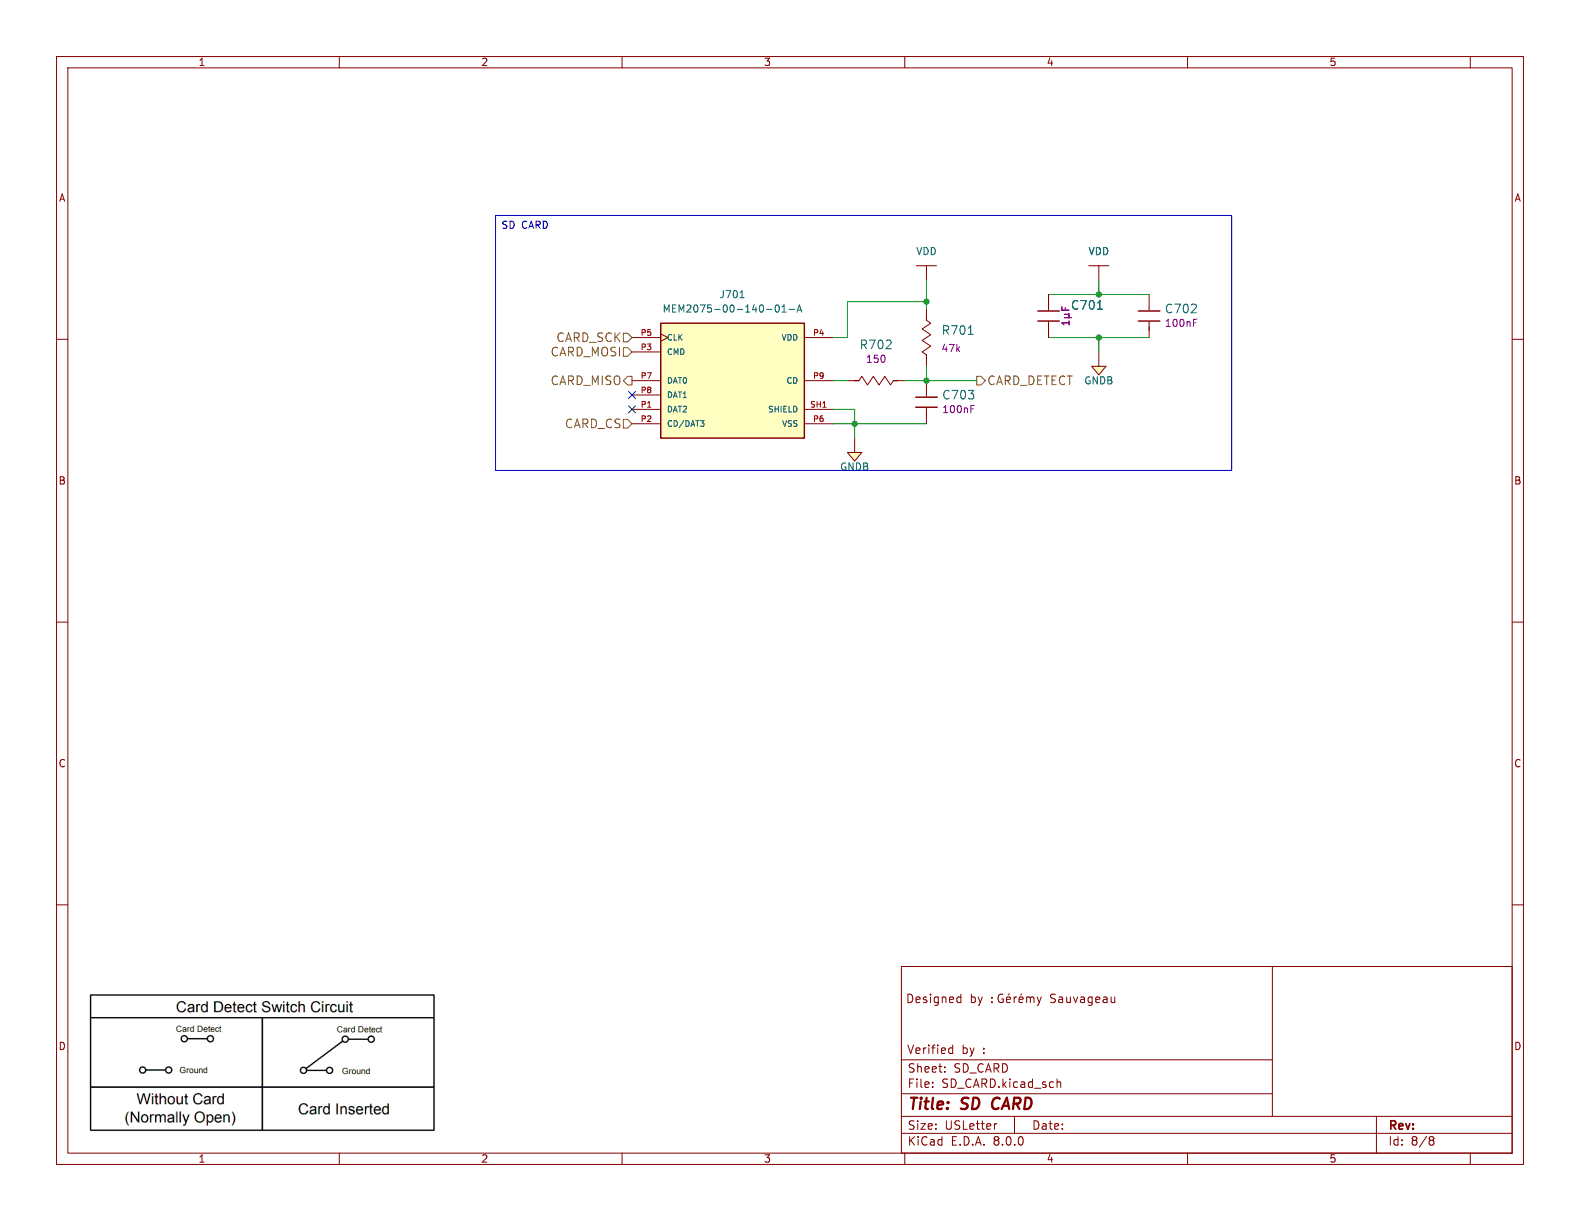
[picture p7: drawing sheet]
(kicad_sch
 (version 20231120)
 (generator "eeschema")
 (generator_version "8.0")
 (paper "USLetter")
 (title_block
  (title "SD CARD")
  (comment 1 "Gérémy Sauvageau"))
 (lib_symbols
  (symbol "Capacitors:885012107015"
   (pin_numbers hide)
   (pin_names
    (offset 0) hide) (exclude_from_sim no) (in_bom yes) (on_board yes)
   (property "Reference" "C" (at -1.27 4.064 0) (effects (font (size 1.524 1.524))))
   (property "Value" "885012107015" (at -1.27 -8.89 0) (effects (font (size 1.524 1.524)) (hide yes)))
   (property "Footprint" "Capacitors:C0805" (at -1.27 -24.13 0) (effects (font (size 1.524 1.524)) (hide yes)))
   (property "Datasheet" "D" (at -1.27 -26.67 0) (effects (font (size 1.524 1.524)) (hide yes)))
   (property "Description" "CAP CER 1UF 25V X5R 0805" (at -1.27 -21.59 0) (effects (font (size 1.524 1.524)) (hide yes)))
   (property "Supplier" "Digikey" (at -1.27 -11.43 0) (effects (font (size 1.524 1.524)) (hide yes)))
   (property "Supplier Part Number" "732-7625-1-ND" (at -1.27 -13.97 0) (effects (font (size 1.524 1.524)) (hide yes)))
   (property "Manufacturer" "Wurth Electronics Inc." (at -1.27 -16.51 0) (effects (font (size 1.524 1.524)) (hide yes)))
   (property "Manufacturer Part Number" "885012107015" (at -1.27 -19.05 0) (effects (font (size 1.524 1.524)) (hide yes)))
   (property "Capacitance (Farad)" "1µF" (at -1.27 -3.048 0) (effects (font (size 1.27 1.27))))
   (property "Tolerance (%)" "±20%" (at 5.334 -3.048 0) (effects (font (size 1.27 1.27)) (hide yes)))
   (property "Voltage Rated (Volt)" "25V" (at -1.27 -4.826 0) (effects (font (size 1.27 1.27)) (hide yes)))
   (symbol "885012107015_0_1"
    (polyline (pts (xy -2.54 0) (xy -2.286 0)) (stroke (width 0) (type default)) (fill (type none)))
    (polyline (pts (xy -2.159 1.905) (xy -2.159 -1.905)) (stroke (width 0.254) (type default)) (fill (type none)))
    (polyline (pts (xy -0.381 1.905) (xy -0.381 -1.905)) (stroke (width 0.254) (type default)) (fill (type none)))
    (polyline (pts (xy 0 0) (xy -0.254 0)) (stroke (width 0) (type default)) (fill (type none)))
    (polyline (pts (xy 0.635 0) (xy 1.27 0)) (stroke (width 0) (type default)) (fill (type none))))
   (symbol "885012107015_1_1"
    (pin passive line (at -5.08 0 0) (length 2.54) (name "1" (effects (font (size 1.27 1.27)))) (number "1" (effects (font (size 1.27 1.27)))))
    (pin passive line (at 2.54 0 180) (length 2.54) (name "2" (effects (font (size 1.27 1.27)))) (number "2" (effects (font (size 1.27 1.27)))))))
  (symbol "Capacitors:885012207098"
   (pin_numbers hide)
   (pin_names
    (offset 0) hide) (exclude_from_sim no) (in_bom yes) (on_board yes)
   (property "Reference" "C" (at -1.27 4.064 0) (effects (font (size 1.524 1.524))))
   (property "Value" "885012207098" (at -1.27 -8.89 0) (effects (font (size 1.524 1.524)) (hide yes)))
   (property "Footprint" "Capacitors:C0805" (at -1.27 -24.13 0) (effects (font (size 1.524 1.524)) (hide yes)))
   (property "Datasheet" "D" (at -1.27 -26.67 0) (effects (font (size 1.524 1.524)) (hide yes)))
   (property "Description" "CAP CER 0.1UF 100nF 50V X7R 0805" (at -1.27 -21.59 0) (effects (font (size 1.524 1.524)) (hide yes)))
   (property "Supplier" "Digikey" (at -1.27 -11.43 0) (effects (font (size 1.524 1.524)) (hide yes)))
   (property "Supplier Part Number" "732-8080-1-ND" (at -1.27 -13.97 0) (effects (font (size 1.524 1.524)) (hide yes)))
   (property "Manufacturer" "Wurth Electronics Inc." (at -1.27 -16.51 0) (effects (font (size 1.524 1.524)) (hide yes)))
   (property "Manufacturer Part Number" "885012207098" (at -1.27 -19.05 0) (effects (font (size 1.524 1.524)) (hide yes)))
   (property "Capacitance (Farad)" "100nF" (at -1.27 -3.048 0) (effects (font (size 1.27 1.27))))
   (property "Tolerance (%)" "±10%" (at 5.334 -3.048 0) (effects (font (size 1.27 1.27)) (hide yes)))
   (property "Voltage Rated (Volt)" "50V" (at -1.27 -4.826 0) (effects (font (size 1.27 1.27)) (hide yes)))
   (symbol "885012207098_0_1"
    (polyline (pts (xy -2.54 0) (xy -2.286 0)) (stroke (width 0) (type default)) (fill (type none)))
    (polyline (pts (xy -2.159 1.905) (xy -2.159 -1.905)) (stroke (width 0.254) (type default)) (fill (type none)))
    (polyline (pts (xy -0.381 1.905) (xy -0.381 -1.905)) (stroke (width 0.254) (type default)) (fill (type none)))
    (polyline (pts (xy 0 0) (xy -0.254 0)) (stroke (width 0) (type default)) (fill (type none)))
    (polyline (pts (xy 0.635 0) (xy 1.27 0)) (stroke (width 0) (type default)) (fill (type none))))
   (symbol "885012207098_1_1"
    (pin passive line (at -5.08 0 0) (length 2.54) (name "1" (effects (font (size 1.27 1.27)))) (number "1" (effects (font (size 1.27 1.27)))))
    (pin passive line (at 2.54 0 180) (length 2.54) (name "2" (effects (font (size 1.27 1.27)))) (number "2" (effects (font (size 1.27 1.27)))))))
  (symbol "Memory:MEM2075-00-140-01-A"
   (pin_names
    (offset 1.016)) (exclude_from_sim no) (in_bom yes) (on_board yes)
   (property "Reference" "J" (at -12.7 10.795 0) (effects (font (size 1.27 1.27)) (justify left bottom)))
   (property "Value" "MEM2075-00-140-01-A" (at -12.7 -12.7 0) (effects (font (size 1.27 1.27)) (justify left bottom)))
   (property "Footprint" "GCT_MEM2075-00-140-01-A" (at 0 -15.24 0) (effects (font (size 1.27 1.27)) (justify bottom) (hide yes)))
   (property "Datasheet" "https://www.mouser.ca/datasheet/2/837/MEM2075-2887971.pdf" (at 1.27 -24.13 0) (effects (font (size 1.27 1.27)) (hide yes)))
   (property "Description" "" (at 0 0 0) (effects (font (size 1.27 1.27)) (hide yes)))
   (property "PARTREV" "A" (at 0 -22.86 0) (effects (font (size 1.27 1.27)) (justify bottom) (hide yes)))
   (property "STANDARD" "Manufacturer recommendations" (at 0 -17.78 0) (effects (font (size 1.27 1.27)) (justify bottom) (hide yes)))
   (property "MANUFACTURER" "GCT" (at 0 -20.32 0) (effects (font (size 1.27 1.27)) (justify bottom) (hide yes)))
   (symbol "MEM2075-00-140-01-A_0_0"
    (rectangle (start -12.7 -10.16) (end 12.7 10.16) (stroke (width 0.254) (type default)) (fill (type background)))
    (pin bidirectional line (at -17.78 -5.08 0) (length 5.08) (name "DAT2" (effects (font (size 1.016 1.016)))) (number "P1" (effects (font (size 1.016 1.016)))))
    (pin bidirectional line (at -17.78 -7.62 0) (length 5.08) (name "CD/DAT3" (effects (font (size 1.016 1.016)))) (number "P2" (effects (font (size 1.016 1.016)))))
    (pin bidirectional line (at -17.78 5.08 0) (length 5.08) (name "CMD" (effects (font (size 1.016 1.016)))) (number "P3" (effects (font (size 1.016 1.016)))))
    (pin power_in line (at 17.78 7.62 180) (length 5.08) (name "VDD" (effects (font (size 1.016 1.016)))) (number "P4" (effects (font (size 1.016 1.016)))))
    (pin bidirectional clock (at -17.78 7.62 0) (length 5.08) (name "CLK" (effects (font (size 1.016 1.016)))) (number "P5" (effects (font (size 1.016 1.016)))))
    (pin power_in line (at 17.78 -7.62 180) (length 5.08) (name "VSS" (effects (font (size 1.016 1.016)))) (number "P6" (effects (font (size 1.016 1.016)))))
    (pin bidirectional line (at -17.78 0 0) (length 5.08) (name "DAT0" (effects (font (size 1.016 1.016)))) (number "P7" (effects (font (size 1.016 1.016)))))
    (pin bidirectional line (at -17.78 -2.54 0) (length 5.08) (name "DAT1" (effects (font (size 1.016 1.016)))) (number "P8" (effects (font (size 1.016 1.016)))))
    (pin passive line (at 17.78 0 180) (length 5.08) (name "CD" (effects (font (size 1.016 1.016)))) (number "P9" (effects (font (size 1.016 1.016)))))
    (pin power_in line (at 17.78 -5.08 180) (length 5.08) (name "SHIELD" (effects (font (size 1.016 1.016)))) (number "SH1" (effects (font (size 1.016 1.016)))))))
  (symbol "Power_Port:GNDB"
   (power)
   (pin_numbers hide)
   (pin_names
    (offset 0) hide) (exclude_from_sim no) (in_bom yes) (on_board yes)
   (property "Reference" "#PWR" (at 0 -4.318 0) (effects (font (size 1.27 1.27)) (hide yes)))
   (property "Value" "GNDB" (at 0 -2.54 0) (effects (font (size 1.27 1.27))))
   (property "Footprint" "" (at 0 2.54 0) (effects (font (size 1.524 1.524))))
   (property "Datasheet" "" (at -0.508 -2.286 0) (effects (font (size 1.524 1.524))))
   (property "Description" "" (at 0 0 0) (effects (font (size 1.27 1.27)) (hide yes)))
   (symbol "GNDB_0_1"
    (polyline (pts (xy 0 0) (xy 1.27 0)) (stroke (width 0) (type default)) (fill (type none)))
    (polyline (pts (xy -1.27 0) (xy 0 -1.524) (xy 1.27 0)) (stroke (width 0) (type default)) (fill (type background)))
    (polyline (pts (xy 0 2.54) (xy 0 0) (xy -1.27 0)) (stroke (width 0) (type default)) (fill (type none))))
   (symbol "GNDB_1_1"
    (pin power_in line (at 0 2.54 90) (length 0) hide (name "GNDB" (effects (font (size 1.27 1.27)))) (number "1" (effects (font (size 1.27 1.27)))))))
  (symbol "Power_Port:VDD"
   (power)
   (pin_numbers hide)
   (pin_names
    (offset 0) hide) (exclude_from_sim no) (in_bom yes) (on_board yes)
   (property "Reference" "#PWR" (at 0 -3.81 0) (effects (font (size 1.27 1.27)) (hide yes)))
   (property "Value" "VDD" (at -0.254 3.556 0) (effects (font (size 1.27 1.27))))
   (property "Footprint" "" (at 0 0 0) (effects (font (size 1.524 1.524))))
   (property "Datasheet" "" (at 0 -3.81 0) (effects (font (size 1.524 1.524))))
   (property "Description" "" (at 0 0 0) (effects (font (size 1.27 1.27)) (hide yes)))
   (symbol "VDD_0_1"
    (polyline (pts (xy -1.778 2.54) (xy 0 2.54)) (stroke (width 0) (type default)) (fill (type none)))
    (polyline (pts (xy 0 0) (xy 0 2.54)) (stroke (width 0) (type default)) (fill (type none)))
    (polyline (pts (xy 0 2.54) (xy 1.778 2.54)) (stroke (width 0) (type default)) (fill (type none))))
   (symbol "VDD_1_1"
    (pin power_in line (at 0 0 90) (length 0) hide (name "VDD" (effects (font (size 1.27 1.27)))) (number "1" (effects (font (size 1.27 1.27)))))))
  (symbol "Resistors:RC0805FR-0747KL"
   (pin_numbers hide)
   (pin_names
    (offset 0) hide) (exclude_from_sim no) (in_bom yes) (on_board yes)
   (property "Reference" "R" (at 0 2.032 0) (effects (font (size 1.524 1.524))))
   (property "Value" "RC0805FR-0747KL" (at 0 -7.62 0) (effects (font (size 1.27 1.27)) (hide yes)))
   (property "Footprint" "Resistors:R0805" (at 0 -22.86 0) (effects (font (size 0.762 0.762)) (hide yes)))
   (property "Datasheet" "http://www.yageo.com.tw/exep/pages/download/literatures/PYu-R_INT-thick_7.pdf" (at 0 -24.13 0) (effects (font (size 0.762 0.762)) (hide yes)))
   (property "Description" "RES SMD 47K OHM 1% 1/8W 0805" (at 0 -20.32 0) (effects (font (size 1.524 1.524)) (hide yes)))
   (property "Supplier" "Digikey" (at 0 -10.16 0) (effects (font (size 1.524 1.524)) (hide yes)))
   (property "Supplier Part Number" "311-47.0KCRCT-ND" (at 0 -12.7 0) (effects (font (size 1.524 1.524)) (justify top) (hide yes)))
   (property "Manufacturer" "Yageo" (at 0 -15.24 0) (effects (font (size 1.524 1.524)) (hide yes)))
   (property "Manufacturer Part Number" "RC0805FR-0747KL" (at 0 -17.78 0) (effects (font (size 1.524 1.524)) (hide yes)))
   (property "Resistance (Ohms)" "47k" (at 0 -1.778 0) (effects (font (size 1.27 1.27))))
   (property "Tolerance (%)" "±1%" (at 5.08 -2.54 0) (effects (font (size 1.27 1.27)) (hide yes)))
   (property "Puissance (Watts)" "1/8W" (at 0 -3.556 0) (effects (font (size 1.27 1.27)) (hide yes)))
   (symbol "RC0805FR-0747KL_0_1"
    (rectangle (start -3.048 0) (end -3.81 0) (stroke (width 0) (type default)) (fill (type none)))
    (polyline (pts (xy -3.048 0) (xy -2.54 0.762) (xy -2.032 0) (xy -1.524 -0.762) (xy -1.016 0) (xy -0.508 0.762) (xy 0 0) (xy 0.508 -0.762) (xy 1.016 0) (xy 1.524 0.762) (xy 2.032 0) (xy 2.54 -0.762) (xy 3.048 0)) (stroke (width 0) (type default)) (fill (type none)))
    (rectangle (start 3.81 0) (end 3.048 0) (stroke (width 0) (type default)) (fill (type none))))
   (symbol "RC0805FR-0747KL_1_1"
    (pin passive line (at -5.08 0 0) (length 1.27) (name "1" (effects (font (size 1.27 1.27)))) (number "1" (effects (font (size 1.27 1.27)))))
    (pin passive line (at 5.08 0 180) (length 1.27) (name "2" (effects (font (size 1.27 1.27)))) (number "2" (effects (font (size 1.27 1.27)))))))
  (symbol "Resistors:RC0805JR-07150RL"
   (pin_numbers hide)
   (pin_names
    (offset 0) hide) (exclude_from_sim no) (in_bom yes) (on_board yes)
   (property "Reference" "R" (at 0 2.032 0) (effects (font (size 1.524 1.524))))
   (property "Value" "RC0805JR-07150RL" (at 0 -6.35 0) (effects (font (size 1.27 1.27)) (hide yes)))
   (property "Footprint" "Resistors:R0805" (at 0 -21.59 0) (effects (font (size 0.762 0.762)) (hide yes)))
   (property "Datasheet" "http://www.yageo.com/documents/recent/PYu-RC_Group_51_RoHS_L_10.pdf" (at 0 -22.86 0) (effects (font (size 0.762 0.762)) (hide yes)))
   (property "Description" "RES SMD 150 OHM 5% 1/8W 0805" (at 0 -19.05 0) (effects (font (size 1.524 1.524)) (hide yes)))
   (property "Supplier" "Digikey" (at 0 -8.89 0) (effects (font (size 1.524 1.524)) (hide yes)))
   (property "Supplier Part Number" "311-150ARCT-ND" (at 0 -11.43 0) (effects (font (size 1.524 1.524)) (hide yes)))
   (property "Manufacturer" "Yageo" (at 0 -13.97 0) (effects (font (size 1.524 1.524)) (hide yes)))
   (property "Manufacturer Part Number" "RC0805JR-07150RL" (at 0 -16.51 0) (effects (font (size 1.524 1.524)) (hide yes)))
   (property "Resistance (Ohms)" "150" (at 0 -1.778 0) (effects (font (size 1.27 1.27))))
   (property "Tolerance (%)" "±5%" (at 5.08 -2.54 0) (effects (font (size 1.27 1.27)) (hide yes)))
   (property "Puissance (Watts)" "1/8W" (at 0 -3.556 0) (effects (font (size 1.27 1.27)) (hide yes)))
   (symbol "RC0805JR-07150RL_0_1"
    (rectangle (start -3.048 0) (end -3.81 0) (stroke (width 0) (type default)) (fill (type none)))
    (polyline (pts (xy -3.048 0) (xy -2.54 0.762) (xy -2.032 0) (xy -1.524 -0.762) (xy -1.016 0) (xy -0.508 0.762) (xy 0 0) (xy 0.508 -0.762) (xy 1.016 0) (xy 1.524 0.762) (xy 2.032 0) (xy 2.54 -0.762) (xy 3.048 0)) (stroke (width 0) (type default)) (fill (type none)))
    (rectangle (start 3.81 0) (end 3.048 0) (stroke (width 0) (type default)) (fill (type none))))
   (symbol "RC0805JR-07150RL_1_1"
    (pin passive line (at -5.08 0 0) (length 1.27) (name "1" (effects (font (size 1.27 1.27)))) (number "1" (effects (font (size 1.27 1.27)))))
    (pin passive line (at 5.08 0 180) (length 1.27) (name "2" (effects (font (size 1.27 1.27)))) (number "2" (effects (font (size 1.27 1.27))))))))
 (junction
  (at 194.31 59.69)
  (diameter 0)
  (color 0 0 0 0))
 (junction
  (at 163.83 53.34)
  (diameter 0)
  (color 0 0 0 0))
 (junction
  (at 163.83 67.31)
  (diameter 0)
  (color 0 0 0 0))
 (junction
  (at 194.31 52.07)
  (diameter 0)
  (color 0 0 0 0))
 (junction
  (at 151.13 74.93)
  (diameter 0)
  (color 0 0 0 0))
 (no_connect
  (at 111.76 69.85))
 (no_connect
  (at 111.76 72.39))
 (wire
  (pts (xy 194.31 62.23) (xy 194.31 59.69))
  (stroke (width 0) (type default)))
 (wire
  (pts (xy 147.32 67.31) (xy 149.86 67.31))
  (stroke (width 0) (type default)))
 (wire
  (pts (xy 203.2 52.07) (xy 194.31 52.07))
  (stroke (width 0) (type default)))
 (wire
  (pts (xy 149.86 53.34) (xy 163.83 53.34))
  (stroke (width 0) (type default)))
 (wire
  (pts (xy 160.02 67.31) (xy 163.83 67.31))
  (stroke (width 0) (type default)))
 (wire
  (pts (xy 163.83 74.93) (xy 151.13 74.93))
  (stroke (width 0) (type default)))
 (wire
  (pts (xy 163.83 67.31) (xy 172.72 67.31))
  (stroke (width 0) (type default)))
 (wire
  (pts (xy 194.31 59.69) (xy 203.2 59.69))
  (stroke (width 0) (type default)))
 (wire
  (pts (xy 151.13 74.93) (xy 151.13 77.47))
  (stroke (width 0) (type default)))
 (wire
  (pts (xy 163.83 53.34) (xy 163.83 54.61))
  (stroke (width 0) (type default)))
 (wire
  (pts (xy 194.31 49.53) (xy 194.31 52.07))
  (stroke (width 0) (type default)))
 (wire
  (pts (xy 185.42 59.69) (xy 194.31 59.69))
  (stroke (width 0) (type default)))
 (wire
  (pts (xy 149.86 59.69) (xy 149.86 53.34))
  (stroke (width 0) (type default)))
 (wire
  (pts (xy 147.32 72.39) (xy 151.13 72.39))
  (stroke (width 0) (type default)))
 (wire
  (pts (xy 194.31 52.07) (xy 185.42 52.07))
  (stroke (width 0) (type default)))
 (wire
  (pts (xy 151.13 72.39) (xy 151.13 74.93))
  (stroke (width 0) (type default)))
 (wire
  (pts (xy 149.86 59.69) (xy 147.32 59.69))
  (stroke (width 0) (type default)))
 (wire
  (pts (xy 147.32 74.93) (xy 151.13 74.93))
  (stroke (width 0) (type default)))
 (wire
  (pts (xy 163.83 49.53) (xy 163.83 53.34))
  (stroke (width 0) (type default)))
 (wire
  (pts (xy 163.83 64.77) (xy 163.83 67.31))
  (stroke (width 0) (type default)))
 (image
  (at 46.355 187.96)
  (scale 0.313333)
  (data))
 (text_box "SD CARD"
  (exclude_from_sim no)
  (at 87.63 38.1 0)
  (size 130.175 45.085)
  (stroke (width 0) (type default))
  (fill (type none))
  (effects (font (size 1.27 1.27)) (justify left top)))
 (hierarchical_label "CARD_MOSI"
  (shape input)
  (at 111.76 62.23 180)
  (fields_autoplaced yes)
  (effects (font (size 1.524 1.524)) (justify right)))
 (hierarchical_label "CARD_DETECT"
  (shape output)
  (at 172.72 67.31 0)
  (fields_autoplaced yes)
  (effects (font (size 1.524 1.524)) (justify left)))
 (hierarchical_label "CARD_MISO"
  (shape output)
  (at 111.76 67.31 180)
  (fields_autoplaced yes)
  (effects (font (size 1.524 1.524)) (justify right)))
 (hierarchical_label "CARD_CS"
  (shape input)
  (at 111.76 74.93 180)
  (fields_autoplaced yes)
  (effects (font (size 1.524 1.524)) (justify right)))
 (hierarchical_label "CARD_SCK"
  (shape input)
  (at 111.76 59.69 180)
  (fields_autoplaced yes)
  (effects (font (size 1.524 1.524)) (justify right)))
 (symbol
  (lib_id "Capacitors:885012207098")
  (at 203.2 57.15 270)
  (unit 1)
  (exclude_from_sim no)
  (in_bom yes)
  (on_board yes)
  (dnp no)
  (property "Reference" "C702" (at 208.915 54.61 90) (effects (font (size 1.524 1.524))))
  (property "Value" "885012207098" (at 194.31 55.88 0) (effects (font (size 1.524 1.524)) (hide yes)))
  (property "Footprint" "Capacitors:C0805" (at 179.07 55.88 0) (effects (font (size 1.524 1.524)) (hide yes)))
  (property "Datasheet" "D" (at 176.53 55.88 0) (effects (font (size 1.524 1.524)) (hide yes)))
  (property "Description" "CAP CER 0.1UF 50V X7R 0805" (at 181.61 55.88 0) (effects (font (size 1.524 1.524)) (hide yes)))
  (property "Supplier" "Digikey" (at 191.77 55.88 0) (effects (font (size 1.524 1.524)) (hide yes)))
  (property "Supplier Part Number" "732-8080-1-ND" (at 189.23 55.88 0) (effects (font (size 1.524 1.524)) (hide yes)))
  (property "Manufacturer" "Wurth Electronics Inc." (at 186.69 55.88 0) (effects (font (size 1.524 1.524)) (hide yes)))
  (property "Manufacturer Part Number" "885012207098" (at 184.15 55.88 0) (effects (font (size 1.524 1.524)) (hide yes)))
  (property "Capacitance (Farad)" "100nF" (at 208.915 57.15 90) (effects (font (size 1.27 1.27))))
  (property "Tolerance (%)" "±10%" (at 200.152 62.484 0) (effects (font (size 1.27 1.27)) (hide yes)))
  (property "Voltage Rated (Volt)" "50V" (at 198.374 55.88 0) (effects (font (size 1.27 1.27)) (hide yes)))
  (pin "1")
  (pin "2"))
 (symbol
  (lib_id "Resistors:RC0805FR-0747KL")
  (at 163.83 59.69 90)
  (unit 1)
  (exclude_from_sim no)
  (in_bom yes)
  (on_board yes)
  (dnp no)
  (fields_autoplaced yes)
  (property "Reference" "R701" (at 166.37 58.42 90) (effects (font (size 1.524 1.524)) (justify right)))
  (property "Value" "RC0805FR-0747KL" (at 171.45 59.69 0) (effects (font (size 1.27 1.27)) (hide yes)))
  (property "Footprint" "Resistors:R0805" (at 186.69 59.69 0) (effects (font (size 0.762 0.762)) (hide yes)))
  (property "Datasheet" "http://www.yageo.com.tw/exep/pages/download/literatures/PYu-R_INT-thick_7.pdf" (at 187.96 59.69 0) (effects (font (size 0.762 0.762)) (hide yes)))
  (property "Description" "RES SMD 47K OHM 1% 1/8W 0805" (at 184.15 59.69 0) (effects (font (size 1.524 1.524)) (hide yes)))
  (property "Supplier" "Digikey" (at 173.99 59.69 0) (effects (font (size 1.524 1.524)) (hide yes)))
  (property "Supplier Part Number" "311-47.0KCRCT-ND" (at 176.53 59.69 0) (effects (font (size 1.524 1.524)) (justify top) (hide yes)))
  (property "Manufacturer" "Yageo" (at 179.07 59.69 0) (effects (font (size 1.524 1.524)) (hide yes)))
  (property "Manufacturer Part Number" "RC0805FR-0747KL" (at 181.61 59.69 0) (effects (font (size 1.524 1.524)) (hide yes)))
  (property "Resistance (Ohms)" "47k" (at 166.37 61.5949 90) (effects (font (size 1.27 1.27)) (justify right)))
  (property "Tolerance (%)" "±1%" (at 166.37 54.61 0) (effects (font (size 1.27 1.27)) (hide yes)))
  (property "Puissance (Watts)" "1/8W" (at 167.386 59.69 0) (effects (font (size 1.27 1.27)) (hide yes)))
  (pin "1")
  (pin "2"))
 (symbol
  (lib_id "Memory:MEM2075-00-140-01-A")
  (at 129.54 67.31 0)
  (unit 1)
  (exclude_from_sim no)
  (in_bom yes)
  (on_board yes)
  (dnp no)
  (fields_autoplaced yes)
  (property "Reference" "J701" (at 129.54 52.07 0) (effects (font (size 1.27 1.27))))
  (property "Value" "MEM2075-00-140-01-A" (at 129.54 54.61 0) (effects (font (size 1.27 1.27))))
  (property "Footprint" "GCT_MEM2075-00-140-01-A" (at 129.54 82.55 0) (effects (font (size 1.27 1.27)) (justify bottom) (hide yes)))
  (property "Datasheet" "https://www.mouser.ca/datasheet/2/837/MEM2075-2887971.pdf" (at 130.81 91.44 0) (effects (font (size 1.27 1.27)) (hide yes)))
  (property "Description" "" (at 129.54 67.31 0) (effects (font (size 1.27 1.27)) (hide yes)))
  (property "PARTREV" "A" (at 129.54 90.17 0) (effects (font (size 1.27 1.27)) (justify bottom) (hide yes)))
  (property "STANDARD" "Manufacturer recommendations" (at 129.54 85.09 0) (effects (font (size 1.27 1.27)) (justify bottom) (hide yes)))
  (property "MANUFACTURER" "GCT" (at 129.54 87.63 0) (effects (font (size 1.27 1.27)) (justify bottom) (hide yes)))
  (pin "P1")
  (pin "P2")
  (pin "P3")
  (pin "P4")
  (pin "P5")
  (pin "P6")
  (pin "P7")
  (pin "P8")
  (pin "P9")
  (pin "SH1"))
 (symbol
  (lib_id "Power_Port:GNDB")
  (at 194.31 64.77 0)
  (unit 1)
  (exclude_from_sim no)
  (in_bom yes)
  (on_board yes)
  (dnp no)
  (property "Reference" "#PWR0703" (at 194.31 69.088 0) (effects (font (size 1.27 1.27)) (hide yes)))
  (property "Value" "GNDB" (at 194.31 67.31 0) (effects (font (size 1.27 1.27))))
  (property "Footprint" "" (at 194.31 62.23 0) (effects (font (size 1.524 1.524))))
  (property "Datasheet" "" (at 193.802 67.056 0) (effects (font (size 1.524 1.524))))
  (property "Description" "" (at 194.31 64.77 0) (effects (font (size 1.27 1.27)) (hide yes)))
  (pin "1"))
 (symbol
  (lib_id "Resistors:RC0805JR-07150RL")
  (at 154.94 67.31 0)
  (unit 1)
  (exclude_from_sim no)
  (in_bom yes)
  (on_board yes)
  (dnp no)
  (fields_autoplaced yes)
  (property "Reference" "R702" (at 154.94 60.96 0) (effects (font (size 1.524 1.524))))
  (property "Value" "RC0805JR-07150RL" (at 154.94 73.66 0) (effects (font (size 1.27 1.27)) (hide yes)))
  (property "Footprint" "Resistors:R0805" (at 154.94 88.9 0) (effects (font (size 0.762 0.762)) (hide yes)))
  (property "Datasheet" "http://www.yageo.com/documents/recent/PYu-RC_Group_51_RoHS_L_10.pdf" (at 154.94 90.17 0) (effects (font (size 0.762 0.762)) (hide yes)))
  (property "Description" "RES SMD 150 OHM 5% 1/8W 0805" (at 154.94 86.36 0) (effects (font (size 1.524 1.524)) (hide yes)))
  (property "Supplier" "Digikey" (at 154.94 76.2 0) (effects (font (size 1.524 1.524)) (hide yes)))
  (property "Supplier Part Number" "311-150ARCT-ND" (at 154.94 78.74 0) (effects (font (size 1.524 1.524)) (hide yes)))
  (property "Manufacturer" "Yageo" (at 154.94 81.28 0) (effects (font (size 1.524 1.524)) (hide yes)))
  (property "Manufacturer Part Number" "RC0805JR-07150RL" (at 154.94 83.82 0) (effects (font (size 1.524 1.524)) (hide yes)))
  (property "Resistance (Ohms)" "150" (at 154.94 63.5 0) (effects (font (size 1.27 1.27))))
  (property "Tolerance (%)" "±5%" (at 160.02 69.85 0) (effects (font (size 1.27 1.27)) (hide yes)))
  (property "Puissance (Watts)" "1/8W" (at 154.94 70.866 0) (effects (font (size 1.27 1.27)) (hide yes)))
  (pin "1")
  (pin "2"))
 (symbol
  (lib_id "Capacitors:885012207098")
  (at 163.83 72.39 270)
  (unit 1)
  (exclude_from_sim no)
  (in_bom yes)
  (on_board yes)
  (dnp no)
  (property "Reference" "C703" (at 169.545 69.85 90) (effects (font (size 1.524 1.524))))
  (property "Value" "885012207098" (at 154.94 71.12 0) (effects (font (size 1.524 1.524)) (hide yes)))
  (property "Footprint" "Capacitors:C0805" (at 139.7 71.12 0) (effects (font (size 1.524 1.524)) (hide yes)))
  (property "Datasheet" "D" (at 137.16 71.12 0) (effects (font (size 1.524 1.524)) (hide yes)))
  (property "Description" "CAP CER 0.1UF 50V X7R 0805" (at 142.24 71.12 0) (effects (font (size 1.524 1.524)) (hide yes)))
  (property "Supplier" "Digikey" (at 152.4 71.12 0) (effects (font (size 1.524 1.524)) (hide yes)))
  (property "Supplier Part Number" "732-8080-1-ND" (at 149.86 71.12 0) (effects (font (size 1.524 1.524)) (hide yes)))
  (property "Manufacturer" "Wurth Electronics Inc." (at 147.32 71.12 0) (effects (font (size 1.524 1.524)) (hide yes)))
  (property "Manufacturer Part Number" "885012207098" (at 144.78 71.12 0) (effects (font (size 1.524 1.524)) (hide yes)))
  (property "Capacitance (Farad)" "100nF" (at 169.545 72.39 90) (effects (font (size 1.27 1.27))))
  (property "Tolerance (%)" "±10%" (at 160.782 77.724 0) (effects (font (size 1.27 1.27)) (hide yes)))
  (property "Voltage Rated (Volt)" "50V" (at 159.004 71.12 0) (effects (font (size 1.27 1.27)) (hide yes)))
  (pin "1")
  (pin "2"))
 (symbol
  (lib_id "Power_Port:VDD")
  (at 163.83 49.53 0)
  (unit 1)
  (exclude_from_sim no)
  (in_bom yes)
  (on_board yes)
  (dnp no)
  (fields_autoplaced yes)
  (property "Reference" "#PWR0701" (at 163.83 53.34 0) (effects (font (size 1.27 1.27)) (hide yes)))
  (property "Value" "VDD" (at 163.83 44.45 0) (effects (font (size 1.27 1.27))))
  (property "Footprint" "" (at 163.83 49.53 0) (effects (font (size 1.524 1.524))))
  (property "Datasheet" "" (at 163.83 53.34 0) (effects (font (size 1.524 1.524))))
  (property "Description" "" (at 163.83 49.53 0) (effects (font (size 1.27 1.27)) (hide yes)))
  (pin "1"))
 (symbol
  (lib_id "Power_Port:GNDB")
  (at 151.13 80.01 0)
  (unit 1)
  (exclude_from_sim no)
  (in_bom yes)
  (on_board yes)
  (dnp no)
  (property "Reference" "#PWR0704" (at 151.13 84.328 0) (effects (font (size 1.27 1.27)) (hide yes)))
  (property "Value" "GNDB" (at 151.13 82.55 0) (effects (font (size 1.27 1.27))))
  (property "Footprint" "" (at 151.13 77.47 0) (effects (font (size 1.524 1.524))))
  (property "Datasheet" "" (at 150.622 82.296 0) (effects (font (size 1.524 1.524))))
  (property "Description" "" (at 151.13 80.01 0) (effects (font (size 1.27 1.27)) (hide yes)))
  (pin "1"))
 (symbol
  (lib_id "Capacitors:885012107015")
  (at 185.42 54.61 90)
  (unit 1)
  (exclude_from_sim no)
  (in_bom yes)
  (on_board yes)
  (dnp no)
  (property "Reference" "C701" (at 189.23 53.975 90) (effects (font (size 1.524 1.524)) (justify right)))
  (property "Value" "885012107015" (at 194.31 55.88 0) (effects (font (size 1.524 1.524)) (hide yes)))
  (property "Footprint" "Capacitors:C0805" (at 209.55 55.88 0) (effects (font (size 1.524 1.524)) (hide yes)))
  (property "Datasheet" "D" (at 212.09 55.88 0) (effects (font (size 1.524 1.524)) (hide yes)))
  (property "Description" "CAP CER 1UF 25V X5R 0805" (at 207.01 55.88 0) (effects (font (size 1.524 1.524)) (hide yes)))
  (property "Supplier" "Digikey" (at 196.85 55.88 0) (effects (font (size 1.524 1.524)) (hide yes)))
  (property "Supplier Part Number" "732-7625-1-ND" (at 199.39 55.88 0) (effects (font (size 1.524 1.524)) (hide yes)))
  (property "Manufacturer" "Wurth Electronics Inc." (at 201.93 55.88 0) (effects (font (size 1.524 1.524)) (hide yes)))
  (property "Manufacturer Part Number" "885012107015" (at 204.47 55.88 0) (effects (font (size 1.524 1.524)) (hide yes)))
  (property "Capacitance (Farad)" "1µF" (at 188.468 55.88 0) (effects (font (size 1.27 1.27))))
  (property "Tolerance (%)" "±20%" (at 188.468 49.276 0) (effects (font (size 1.27 1.27)) (hide yes)))
  (property "Voltage Rated (Volt)" "25V" (at 190.246 55.88 0) (effects (font (size 1.27 1.27)) (hide yes)))
  (pin "1")
  (pin "2"))
 (symbol
  (lib_id "Power_Port:VDD")
  (at 194.31 49.53 0)
  (unit 1)
  (exclude_from_sim no)
  (in_bom yes)
  (on_board yes)
  (dnp no)
  (fields_autoplaced yes)
  (property "Reference" "#PWR0702" (at 194.31 53.34 0) (effects (font (size 1.27 1.27)) (hide yes)))
  (property "Value" "VDD" (at 194.31 44.45 0) (effects (font (size 1.27 1.27))))
  (property "Footprint" "" (at 194.31 49.53 0) (effects (font (size 1.524 1.524))))
  (property "Datasheet" "" (at 194.31 53.34 0) (effects (font (size 1.524 1.524))))
  (property "Description" "" (at 194.31 49.53 0) (effects (font (size 1.27 1.27)) (hide yes)))
  (pin "1")))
